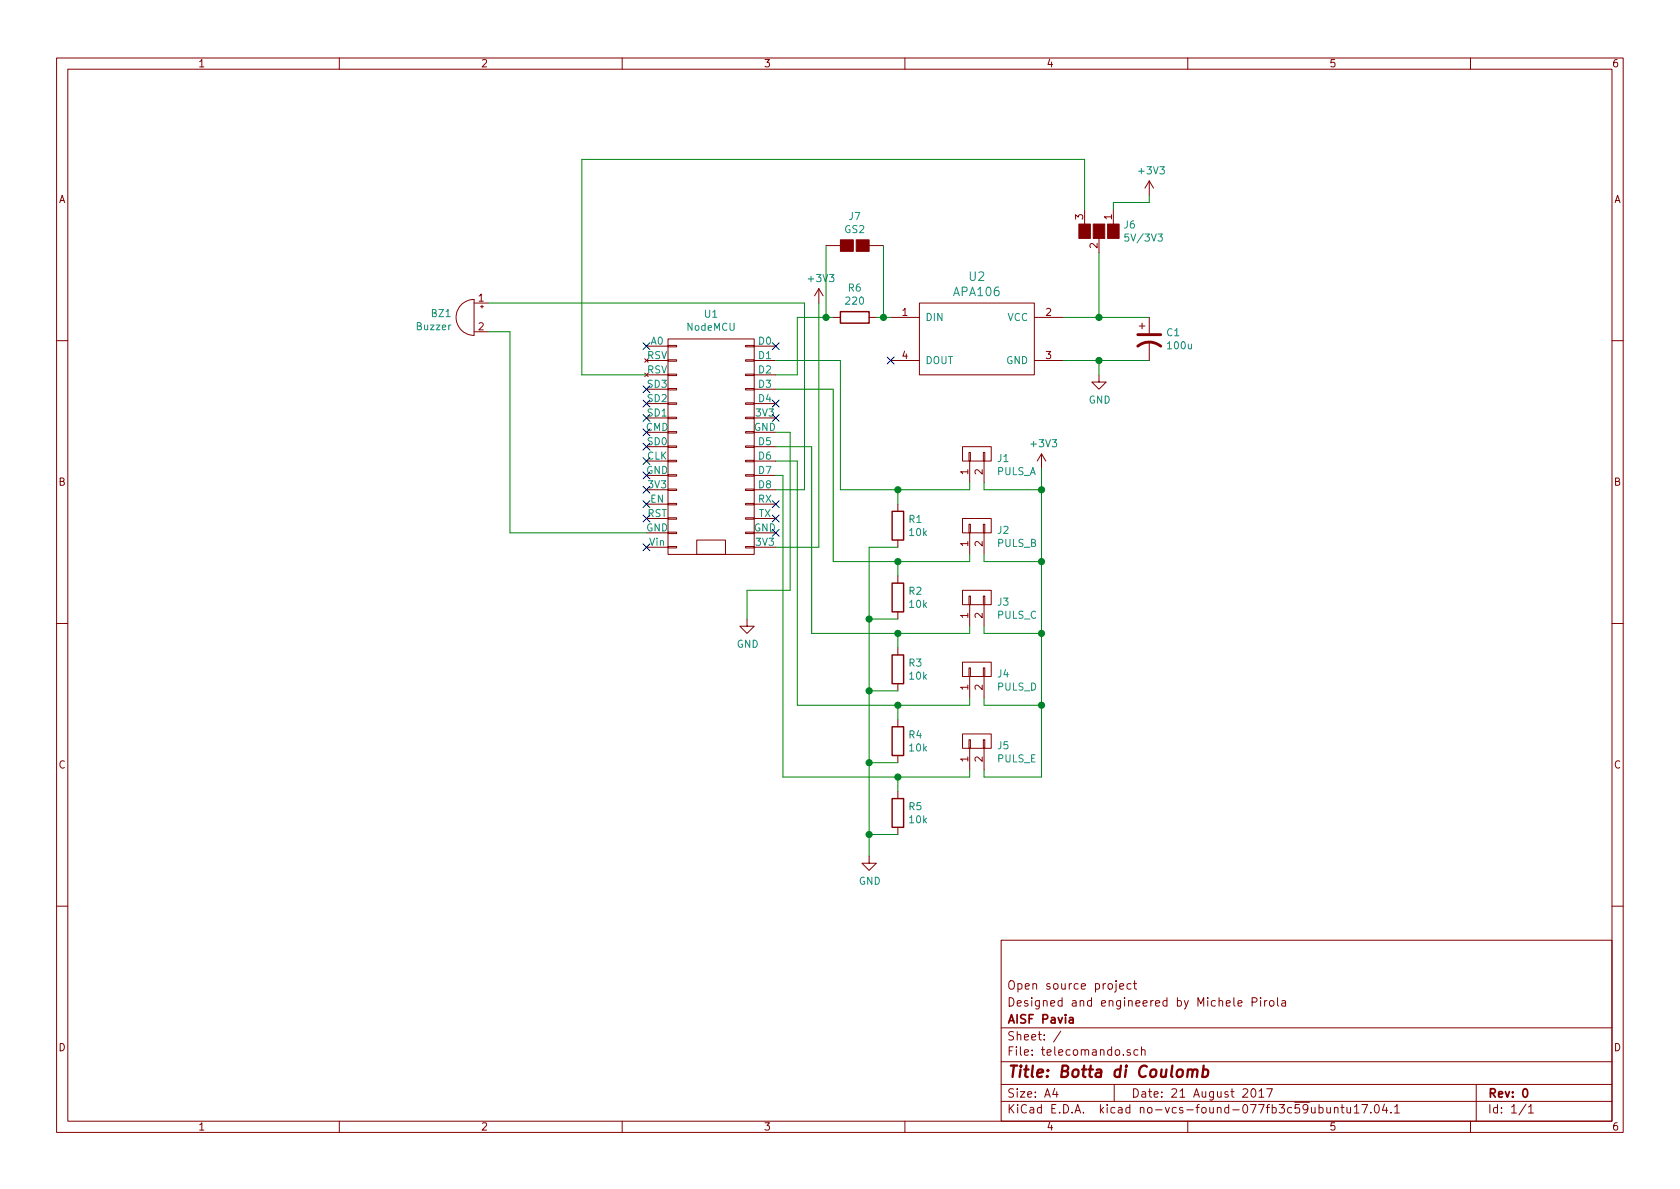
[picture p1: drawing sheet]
EESchema Schematic File Version 2
LIBS:power
LIBS:device
LIBS:transistors
LIBS:conn
LIBS:linear
LIBS:regul
LIBS:74xx
LIBS:cmos4000
LIBS:adc-dac
LIBS:memory
LIBS:xilinx
LIBS:microcontrollers
LIBS:dsp
LIBS:microchip
LIBS:analog_switches
LIBS:motorola
LIBS:texas
LIBS:intel
LIBS:audio
LIBS:interface
LIBS:digital-audio
LIBS:philips
LIBS:display
LIBS:cypress
LIBS:siliconi
LIBS:opto
LIBS:atmel
LIBS:contrib
LIBS:valves
LIBS:ESP8266
LIBS:analog-switches
LIBS:automation
LIBS:bjt
LIBS:can
LIBS:capacitive
LIBS:digpot
LIBS:diode
LIBS:fet
LIBS:figaro
LIBS:fluid
LIBS:graphic
LIBS:hc11
LIBS:i2c
LIBS:inductive
LIBS:mech-switch
LIBS:periph
LIBS:power-switches
LIBS:protection
LIBS:pspice
LIBS:radio
LIBS:renesas
LIBS:resist
LIBS:supervisor
LIBS:switcher
LIBS:video
LIBS:A6_GSM
LIBS:misc
LIBS:nodemcu
LIBS:sensors
LIBS:collisionWarning-cache
LIBS:telecomando-cache
EELAYER 26 0
EELAYER END
$Descr A4 11693 8268
encoding utf-8
Sheet 1 1
Title "Botta di Coulomb"
Date "21 August 2017"
Rev "0"
Comp "AISF Pavia"
Comment1 "Designed and engineered by Michele Pirola"
Comment2 "Open source project"
Comment3 ""
Comment4 ""
$EndDescr
$Comp
L NodeMCU_Amica_R2 U1
U 1 1
P 4950 3100
F 0 "U1" H 4950 4025 50  0000 C CNN
F 1 "NodeMCU" H 4950 3934 50  0000 C CNN
F 2 "nodemcu:NodeMCU_0.9" H 5200 3100 50  0001 C CNN
F 3 "" H 5200 3100 50  0000 C CNN
	1    4950 3100
	1    0    0    -1  
$EndComp
$Comp
L GND #PWR01
U 1 1
P 5200 4300
F 0 "#PWR01" H 5200 4050 50  0001 C CNN
F 1 "GND" H 5205 4127 50  0000 C CNN
F 2 "" H 5200 4300 50  0001 C CNN
F 3 "" H 5200 4300 50  0001 C CNN
	1    5200 4300
	1    0    0    -1  
$EndComp
$Comp
L R R1
U 1 1
P 6250 3650
F 0 "R1" H 6320 3696 50  0000 L CNN
F 1 "10k" H 6320 3605 50  0000 L CNN
F 2 "Resistors_THT:Resistor_Horizontal_RM10mm" V 6180 3650 50  0001 C CNN
F 3 "" H 6250 3650 50  0001 C CNN
	1    6250 3650
	1    0    0    -1  
$EndComp
$Comp
L R R2
U 1 1
P 6250 4150
F 0 "R2" H 6320 4196 50  0000 L CNN
F 1 "10k" H 6320 4105 50  0000 L CNN
F 2 "Resistors_THT:Resistor_Horizontal_RM10mm" V 6180 4150 50  0001 C CNN
F 3 "" H 6250 4150 50  0001 C CNN
	1    6250 4150
	1    0    0    -1  
$EndComp
$Comp
L R R3
U 1 1
P 6250 4650
F 0 "R3" H 6320 4696 50  0000 L CNN
F 1 "10k" H 6320 4605 50  0000 L CNN
F 2 "Resistors_THT:Resistor_Horizontal_RM10mm" V 6180 4650 50  0001 C CNN
F 3 "" H 6250 4650 50  0001 C CNN
	1    6250 4650
	1    0    0    -1  
$EndComp
$Comp
L R R4
U 1 1
P 6250 5150
F 0 "R4" H 6320 5196 50  0000 L CNN
F 1 "10k" H 6320 5105 50  0000 L CNN
F 2 "Resistors_THT:Resistor_Horizontal_RM10mm" V 6180 5150 50  0001 C CNN
F 3 "" H 6250 5150 50  0001 C CNN
	1    6250 5150
	1    0    0    -1  
$EndComp
$Comp
L R R5
U 1 1
P 6250 5650
F 0 "R5" H 6320 5696 50  0000 L CNN
F 1 "10k" H 6320 5605 50  0000 L CNN
F 2 "Resistors_THT:Resistor_Horizontal_RM10mm" V 6180 5650 50  0001 C CNN
F 3 "" H 6250 5650 50  0001 C CNN
	1    6250 5650
	1    0    0    -1  
$EndComp
$Comp
L GND #PWR02
U 1 1
P 6050 5950
F 0 "#PWR02" H 6050 5700 50  0001 C CNN
F 1 "GND" H 6055 5777 50  0000 C CNN
F 2 "" H 6050 5950 50  0001 C CNN
F 3 "" H 6050 5950 50  0001 C CNN
	1    6050 5950
	1    0    0    -1  
$EndComp
$Comp
L +3V3 #PWR03
U 1 1
P 5700 2100
F 0 "#PWR03" H 5700 1950 50  0001 C CNN
F 1 "+3V3" H 5715 2273 50  0000 C CNN
F 2 "" H 5700 2100 50  0001 C CNN
F 3 "" H 5700 2100 50  0001 C CNN
	1    5700 2100
	1    0    0    -1  
$EndComp
$Comp
L +3V3 #PWR04
U 1 1
P 7250 3250
F 0 "#PWR04" H 7250 3100 50  0001 C CNN
F 1 "+3V3" H 7265 3423 50  0000 C CNN
F 2 "" H 7250 3250 50  0001 C CNN
F 3 "" H 7250 3250 50  0001 C CNN
	1    7250 3250
	1    0    0    -1  
$EndComp
NoConn ~ 5400 3500
NoConn ~ 5400 3600
NoConn ~ 5400 2900
NoConn ~ 4500 2700
NoConn ~ 4500 2800
NoConn ~ 4500 2900
NoConn ~ 4500 3000
NoConn ~ 4500 3100
NoConn ~ 4500 3200
NoConn ~ 4500 3400
NoConn ~ 4500 3500
NoConn ~ 4500 3600
NoConn ~ 4500 3800
$Comp
L CONN_01X02 J1
U 1 1
P 6800 3150
F 0 "J1" V 6765 3012 50  0000 R CNN
F 1 "PULS_A" V 6674 3012 50  0000 R CNN
F 2 "Buttons_Switches_THT:SW_PUSH-12mm" H 6800 3150 50  0001 C CNN
F 3 "" H 6800 3150 50  0001 C CNN
	1    6800 3150
	0    -1   -1   0   
$EndComp
$Comp
L CONN_01X02 J2
U 1 1
P 6800 3650
F 0 "J2" V 6765 3512 50  0000 R CNN
F 1 "PULS_B" V 6674 3512 50  0000 R CNN
F 2 "Buttons_Switches_THT:SW_PUSH-12mm" H 6800 3650 50  0001 C CNN
F 3 "" H 6800 3650 50  0001 C CNN
	1    6800 3650
	0    -1   -1   0   
$EndComp
$Comp
L CONN_01X02 J3
U 1 1
P 6800 4150
F 0 "J3" V 6765 4012 50  0000 R CNN
F 1 "PULS_C" V 6674 4012 50  0000 R CNN
F 2 "Buttons_Switches_THT:SW_PUSH-12mm" H 6800 4150 50  0001 C CNN
F 3 "" H 6800 4150 50  0001 C CNN
	1    6800 4150
	0    -1   -1   0   
$EndComp
$Comp
L CONN_01X02 J4
U 1 1
P 6800 4650
F 0 "J4" V 6765 4512 50  0000 R CNN
F 1 "PULS_D" V 6674 4512 50  0000 R CNN
F 2 "Buttons_Switches_THT:SW_PUSH-12mm" H 6800 4650 50  0001 C CNN
F 3 "" H 6800 4650 50  0001 C CNN
	1    6800 4650
	0    -1   -1   0   
$EndComp
$Comp
L CONN_01X02 J5
U 1 1
P 6800 5150
F 0 "J5" V 6765 5012 50  0000 R CNN
F 1 "PULS_E" V 6674 5012 50  0000 R CNN
F 2 "Buttons_Switches_THT:SW_PUSH-12mm" H 6800 5150 50  0001 C CNN
F 3 "" H 6800 5150 50  0001 C CNN
	1    6800 5150
	0    -1   -1   0   
$EndComp
NoConn ~ 5400 2800
$Comp
L +3V3 #PWR05
U 1 1
P 8000 1350
F 0 "#PWR05" H 8000 1200 50  0001 C CNN
F 1 "+3V3" H 8015 1523 50  0000 C CNN
F 2 "" H 8000 1350 50  0001 C CNN
F 3 "" H 8000 1350 50  0001 C CNN
	1    8000 1350
	1    0    0    -1  
$EndComp
$Comp
L APA106 U2
U 1 1
P 6800 2400
F 0 "U2" H 6800 2887 60  0000 C CNN
F 1 "APA106" H 6800 2781 60  0000 C CNN
F 2 "apa106:APA106" H 6800 2400 60  0001 C CNN
F 3 "" H 6800 2400 60  0001 C CNN
	1    6800 2400
	1    0    0    -1  
$EndComp
$Comp
L GND #PWR06
U 1 1
P 7650 2600
F 0 "#PWR06" H 7650 2350 50  0001 C CNN
F 1 "GND" H 7655 2427 50  0000 C CNN
F 2 "" H 7650 2600 50  0001 C CNN
F 3 "" H 7650 2600 50  0001 C CNN
	1    7650 2600
	1    0    0    -1  
$EndComp
NoConn ~ 6200 2500
NoConn ~ 4500 3300
NoConn ~ 5400 3700
$Comp
L GS3 J6
U 1 1
P 7650 1600
F 0 "J6" V 7604 1768 50  0000 L CNN
F 1 "5V/3V3" V 7695 1768 50  0000 L CNN
F 2 "Connectors:GS3" V 7738 1526 50  0001 C CNN
F 3 "" H 7650 1600 50  0001 C CNN
	1    7650 1600
	0    1    1    0   
$EndComp
$Comp
L Buzzer BZ1
U 1 1
P 3300 2200
F 0 "BZ1" H 3453 2229 50  0000 L CNN
F 1 "Buzzer" H 3453 2138 50  0000 L CNN
F 2 "Buzzers_Beepers:Buzzer_12x9.5RM7.6" V 3275 2300 50  0001 C CNN
F 3 "" V 3275 2300 50  0001 C CNN
	1    3300 2200
	-1   0    0    -1  
$EndComp
NoConn ~ 4500 2400
$Comp
L R R6
U 1 1
P 5950 2200
F 0 "R6" V 5743 2200 50  0000 C CNN
F 1 "220" V 5834 2200 50  0000 C CNN
F 2 "Resistors_THT:Resistor_Horizontal_RM10mm" V 5880 2200 50  0001 C CNN
F 3 "" H 5950 2200 50  0001 C CNN
	1    5950 2200
	0    1    1    0   
$EndComp
$Comp
L GS2 J7
U 1 1
P 5950 1700
F 0 "J7" V 5745 1700 50  0000 C CNN
F 1 "GS2" V 5836 1700 50  0000 C CNN
F 2 "Connectors:GS2" V 6024 1700 50  0001 C CNN
F 3 "" H 5950 1700 50  0001 C CNN
	1    5950 1700
	0    1    1    0   
$EndComp
$Comp
L CP1 C1
U 1 1
P 8000 2350
F 0 "C1" H 8115 2396 50  0000 L CNN
F 1 "100u" H 8115 2305 50  0000 L CNN
F 2 "Capacitors_THT:CP_Radial_D8.0mm_P2.50mm" H 8000 2350 50  0001 C CNN
F 3 "" H 8000 2350 50  0001 C CNN
	1    8000 2350
	1    0    0    -1  
$EndComp
Wire Wire Line
	5700 3800 5400 3800
Wire Wire Line
	5700 2100 5700 3800
Wire Wire Line
	6250 3400 6250 3500
Wire Wire Line
	5850 3400 6750 3400
Wire Wire Line
	6250 4000 6250 3900
Wire Wire Line
	5800 3900 6750 3900
Wire Wire Line
	6250 4500 6250 4400
Wire Wire Line
	5650 4400 6750 4400
Wire Wire Line
	6250 5000 6250 4900
Wire Wire Line
	5550 4900 6750 4900
Wire Wire Line
	6250 5500 6250 5400
Wire Wire Line
	5450 5400 6750 5400
Wire Wire Line
	6050 3800 6050 5950
Wire Wire Line
	6050 5800 6250 5800
Wire Wire Line
	6050 5300 6250 5300
Connection ~ 6050 5800
Wire Wire Line
	6050 4800 6250 4800
Connection ~ 6050 5300
Wire Wire Line
	6050 4300 6250 4300
Connection ~ 6050 4800
Wire Wire Line
	6050 3800 6250 3800
Connection ~ 6050 4300
Wire Wire Line
	5850 2500 5850 3400
Connection ~ 6250 3400
Connection ~ 6250 3900
Connection ~ 6250 4400
Connection ~ 6250 4900
Wire Wire Line
	5450 3300 5450 5400
Connection ~ 6250 5400
Wire Wire Line
	6850 3400 7250 3400
Wire Wire Line
	7250 5400 7250 3250
Wire Wire Line
	6850 3900 7250 3900
Connection ~ 7250 3400
Wire Wire Line
	6850 4400 7250 4400
Connection ~ 7250 3900
Wire Wire Line
	6850 4900 7250 4900
Connection ~ 7250 4400
Wire Wire Line
	6850 5400 7250 5400
Connection ~ 7250 4900
Wire Wire Line
	6750 3400 6750 3350
Wire Wire Line
	6850 3350 6850 3400
Wire Wire Line
	6750 3900 6750 3850
Wire Wire Line
	6750 4400 6750 4350
Wire Wire Line
	6750 4900 6750 4850
Wire Wire Line
	6750 5400 6750 5350
Wire Wire Line
	6850 5350 6850 5400
Wire Wire Line
	6850 4850 6850 4900
Wire Wire Line
	6850 4350 6850 4400
Wire Wire Line
	6850 3850 6850 3900
Wire Wire Line
	5500 4100 5500 3000
Wire Wire Line
	5200 4100 5200 4300
Wire Wire Line
	5550 3200 5550 4900
Wire Wire Line
	5800 2700 5800 3900
Wire Wire Line
	5650 3100 5650 4400
Wire Wire Line
	5500 3000 5400 3000
Wire Wire Line
	7400 2200 8000 2200
Wire Wire Line
	7650 1750 7650 2200
Wire Wire Line
	7400 2500 8000 2500
Wire Wire Line
	7650 2500 7650 2600
Wire Wire Line
	5500 4100 5200 4100
Wire Wire Line
	7750 1450 7750 1400
Wire Wire Line
	7750 1400 8000 1400
Wire Wire Line
	8000 1400 8000 1350
Wire Wire Line
	4500 2600 4050 2600
Wire Wire Line
	4050 2600 4050 1100
Wire Wire Line
	4050 1100 7550 1100
Wire Wire Line
	7550 1100 7550 1450
Wire Wire Line
	3400 2300 3550 2300
Wire Wire Line
	3400 2100 5600 2100
Wire Wire Line
	3550 2300 3550 3700
Wire Wire Line
	3550 3700 4500 3700
Wire Wire Line
	5400 2500 5850 2500
Wire Wire Line
	5400 3100 5650 3100
Wire Wire Line
	5400 3200 5550 3200
Wire Wire Line
	5400 3300 5450 3300
Wire Wire Line
	5400 3400 5600 3400
Wire Wire Line
	5600 3400 5600 2100
Wire Wire Line
	6100 2200 6200 2200
Wire Wire Line
	5400 2600 5550 2600
Wire Wire Line
	5550 2600 5550 2200
Wire Wire Line
	5550 2200 5800 2200
Wire Wire Line
	6150 1700 6150 2200
Connection ~ 6150 2200
Wire Wire Line
	5750 1700 5750 2200
Connection ~ 5750 2200
Connection ~ 7650 2200
Connection ~ 7650 2500
NoConn ~ 5400 2400
Wire Wire Line
	5800 2700 5400 2700
$EndSCHEMATC
